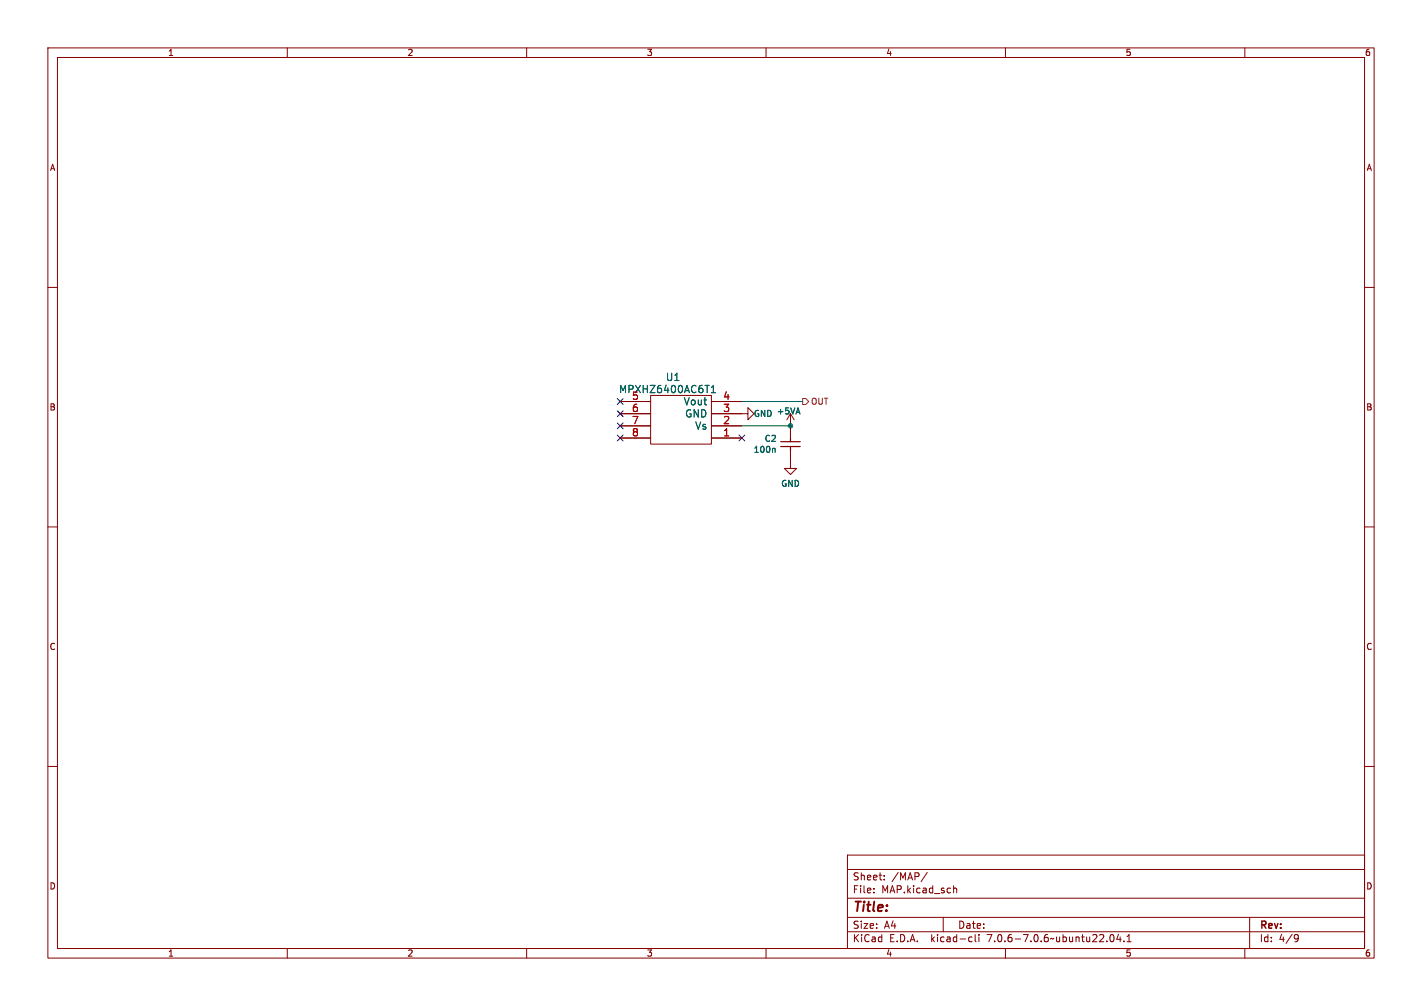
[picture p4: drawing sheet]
<svg xmlns="http://www.w3.org/2000/svg" width="297mm" height="210mm" viewBox="0 0 297 210" stroke-linecap="round" stroke-linejoin="round" font-family="sans-serif">
<g fill="none" stroke="#840000" stroke-width=".21">
<path d="M10 10h277v190h-277zM12 12h273v186h-273zM60 10v2M110 10v2M160 10v2M210 10v2M260 10v2M10 60h2M285 60h2M129.5 91.4h6.4M129.5 88.9h6.4M129.5 86.4h6.4"/>
<path d="M129.5 83.8h6.4M135.9 82.6h12.7v10.1h-12.7zM148.6 86.4h7.6v1.2l1.3-1.2-1.3-1.3v1.3M148.6 91.4h6.3M148.6 88.9h6.3M148.6 83.8h6.3M165.1 94v3.8h-1.3l1.3 1.3 1.3-1.3h-1.3M165.1 86.4l.8 1.2M165.1 86.4v5M165.1 86.4l-.8 1.2M10 110h2M285 110h2"/>
<path d="M10 160h2M285 160h2M177 178.5h108v19.5h-108zM60 198v2M110 198v2M160 198v2M177 194.5h108M177 191.5h108M177 187.5h108M177 181.5h108M182.5 186.3v.1M182.5 185.5v.1"/>
<path d="M184.7 183.6v.1M184.7 182.8v.1M193.7 182.1l-1.3 2M197 191.5v3M199.2 184.9v1.5M199.2 185.5l.2-.1 .3 .1 .1 .9M202.6 195.6l.4 .1M203 196.5l-.4 .1M203.7 195.1v1.3l.2 .2M204.5 195.1v.1M204.5 195.6v1M210 198v2"/>
<path d="M232 195.2l.2-.1a.8 .8 0 0 1 .5 .7 .8 .8 0 0 1-.5 .8 1 1 0 0 1-.2-1.4zM233.6 195l-.4 1.1h1M234 195.6v1M234.7 196.5v.1M235.4 196.6h.8M235.4 195.5l.4-.4v1.5M260 198v2M261 191.5v6.5M270.6 195.1l.5 .1a.99 .99 0 0 1-.4 1.4h-.2M271.2 195.7l-.3 .3h-.3"/>
</g>
<path d="M148.6 82h.8M148.6 80.9l.4-.4v1.5M161.7 93.6l.2 .2v.6" fill="none" stroke="#006464" stroke-width=".21"/>
<path d="M163.1 93.2h4M163.1 92.2h4M165.1 91.4v.8M165.1 93.2v.8" fill="none" stroke="#840000" stroke-width=".25"/>
<path d="M167.6 83.2h.7l.6 .6-.6 .7h-.7z" fill="none" stroke="#725600" stroke-width=".21"/>
<path d="M154.9 88.9h10.2M154.9 83.8h12.7" fill="none" stroke="#009600" stroke-width=".21"/>
<path d="M128.9 83.2l1.2 1.2M128.9 90.8l1.2 1.2M128.9 88.3l1.2 1.2M128.9 85.8l1.2 1.2M130.1 83.2l-1.2 1.2M130.1 90.8l-1.2 1.2M130.1 88.3l-1.2 1.2M130.1 85.8l-1.2 1.2M154.3 90.8l1.2 1.2M155.5 90.8l-1.2 1.2" fill="none" stroke="#000084" stroke-width=".21"/>
<circle cx="165.1" cy="88.9" r=".46" fill="#009600" stroke="#009600" stroke-width=".21"/>
<text font-size="2.8" fill="#840000" x="178" y="190.9">Title:</text>
<g font-size="2.1" fill="#006464">
<text x="129.2" y="82.3">MPXHZ6400AC6T1</text>
<text x="139" y="79.7">U1</text>
<text x="142.7" y="84.8">Vout</text>
<text x="143" y="87.4">GND</text>
<text x="145.1" y="89.9">Vs</text>
</g>
<g font-size="2.1" fill="#a90000">
<text x="131.9" y="83.6">5</text>
<text x="151" y="83.6">4</text>
<text x="131.9" y="86.1">6</text>
<text x="131.9" y="88.6">7</text>
<text x="151" y="88.6">2</text>
<text x="151" y="86.1">3</text>
<text x="131.9" y="91.2">8</text>
<text x="151" y="91.2">1</text>
</g>
<g font-size="2.1" fill="#840000">
<text x="178" y="184">Sheet:</text>
<text x="186.2" y="184">/MAP/</text>
<text x="178" y="186.7">File:</text>
<text x="184.1" y="186.7">MAP.kicad_sch</text>
<text x="178" y="196.9">KiCad</text>
<text x="178" y="194.1">Size:</text>
<text x="184.7" y="194.1">A4</text>
<text x="185.7" y="196.9">E.D.A.</text>
<text x="194.6" y="196.9">kicad-cli</text>
<text x="200" y="194.1">Date:</text>
<text x="206.5" y="196.9">7.0.6-7.0.6~ubuntu22.04.1</text>
<text x="263" y="194.3">Rev:</text>
<text x="263" y="196.9">Id:</text>
<text x="267.1" y="196.9">4/9</text>
</g>
<g font-size="1.8" fill="#840000">
<text x="35" y="11.9">1</text>
<text x="85" y="11.9">2</text>
<text x="135" y="11.9">3</text>
<text x="185" y="11.9">4</text>
<text x="235" y="11.9">5</text>
<text x="285" y="11.9">6</text>
<text x="10.3" y="35.9">A</text>
<text x="285.3" y="35.9">A</text>
<text x="10.3" y="85.9">B</text>
<text x="285.3" y="85.9">B</text>
<text x="10.3" y="135.9">C</text>
<text x="285.3" y="135.9">C</text>
<text x="10.3" y="185.9">D</text>
<text x="285.3" y="185.9">D</text>
<text x="35" y="199.9">1</text>
<text x="85" y="199.9">2</text>
<text x="135" y="199.9">3</text>
<text x="185" y="199.9">4</text>
<text x="235" y="199.9">5</text>
<text x="285" y="199.9">6</text>
</g>
<g font-size="1.8" fill="#006464">
<text x="157.3" y="87.2">GND</text>
<text x="162.2" y="86.7">+5VA</text>
<text x="157.3" y="94.7">100n</text>
<text x="159.6" y="92.4">C2</text>
<text x="163.1" y="101.8">GND</text>
</g>
<text font-size="1.8" fill="#725600" x="169.3" y="84.7">OUT</text>
</svg>
